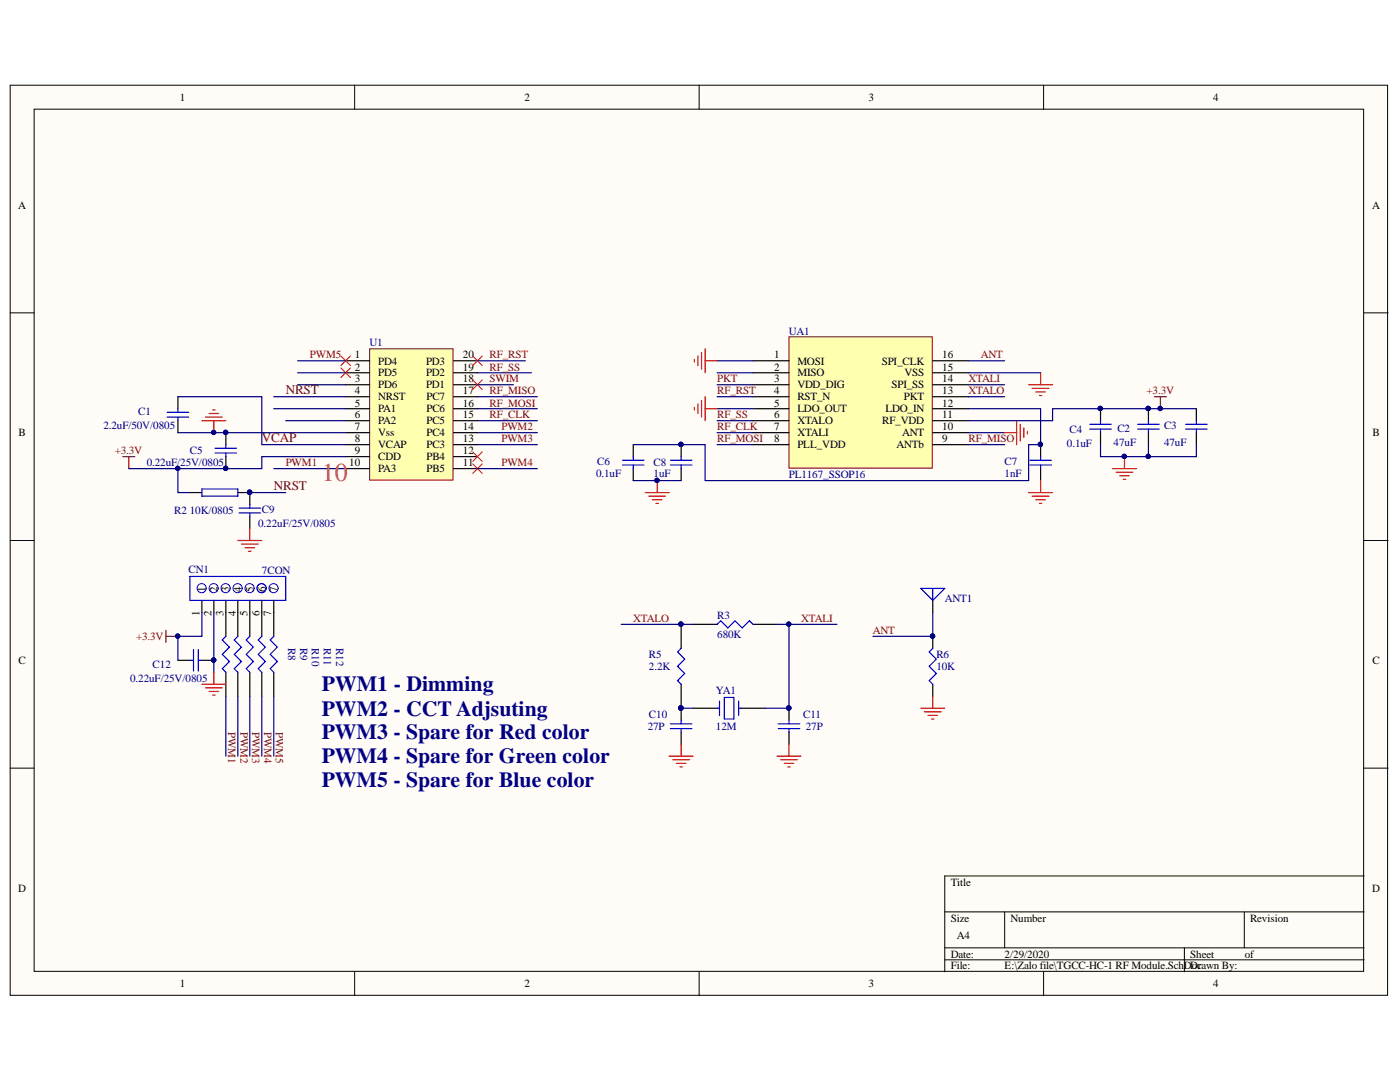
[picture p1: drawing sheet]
# Altium schematic sheet TGCC-HC-1 RF Module.SchDoc
size A4

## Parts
ANT1  (no value)
C1  2.2uF/50V/0805  [0402]
C2  47uF  [0402]
C3  47uF  [0402]
C4  0.1uF  [0402]
C5  0.22uF/25V/0805  [0402]
C6  0.1uF  [0402]
C7  1nF  [0402]
C8  1uF  [0402]
C9  0.22uF/25V/0805  [0402]
C10  27P  [0402]
C11  27P  [0402]
C12  0.22uF/25V/0805  [0402]
CN1  7CON  [HDR1X7]
R2  10K/0805  [0402]
R3  680K  [0402]
R5  2.2K  [0402]
R6  10K  [0402]
R8  (no value)  [0402]
R9  (no value)  [0402]
R10  (no value)  [0402]
R11  (no value)  [0402]
R12  (no value)  [0402]
U1  (no value)  [MCU]
UA1  PL1167_SSOP16  [SSOP-16]
YA1  12M  [XTAL-SMD]

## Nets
+3.3V: C2.1 C3.1 C4.1 C5.2 C12.1 CN1.1 R2.2 U1.9(CDD) UA1.11(RF_VDD)
GND: C1.2 C2.2 C3.2 C4.2 C5.1 C6.2 C7.2 C8.2 C9.2 C10.2 C11.2 C12.2 CN1.2 R6.1 U1.7(Vss) UA1.1(MOSI) UA1.5(LDO_OUT) UA1.10(ANT) UA1.15(VSS)
ANT: ANT1.1(A) R6.2 UA1.16(SPI_CLK)
NRST: C9.1 R2.1 U1.4(NRST)
PKT: UA1.3(VDD_DIG)
PWM1: R8.1 U1.10(PA3)
PWM2: R9.1 U1.14(PC4)
PWM3: R10.1 U1.13(PC3)
PWM4: R11.1 U1.11(PB5)
PWM5: R12.1 U1.1(PD4)
RF_CLK: U1.15(PC5) UA1.7(XTALI)
RF_MISO: U1.17(PC7) UA1.9(ANTb)
RF_MOSI: U1.16(PC6) UA1.8(PLL_VDD)
RF_RST: U1.20(PD3) UA1.4(RST_N)
RF_SS: U1.19(PD2) UA1.6(XTALO)
SWIM: U1.18(PD1)
VCAP: C1.1 U1.8(VCAP)
XTALI: C11.1 R3.2 UA1.14(SPI_SS) YA1.2
XTALO: R3.1 R5.2 UA1.13(PKT)
NetC6_1: C6.1 C7.1 C8.1 UA1.12(LDO_IN)
NetC10_1: C10.1 R5.1 YA1.1
NetCN1_3: CN1.3 R8.2
NetCN1_4: CN1.4 R9.2
NetCN1_5: CN1.5 R10.2
NetCN1_6: CN1.6 R11.2
NetCN1_7: CN1.7 R12.2

Not connected (* = marked no-connect by the designer): U1 2(PD5)* 3(PD6) 5(PA1) 6(PA2) 12(PB4)*; UA1 2(MISO)

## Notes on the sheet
- (near U1) 10
- PWM1 - Dimming
- PWM2 - CCT Adjsuting
- PWM3 - Spare for Red color
- PWM4 - Spare for Green color
- PWM5 - Spare for Blue color
